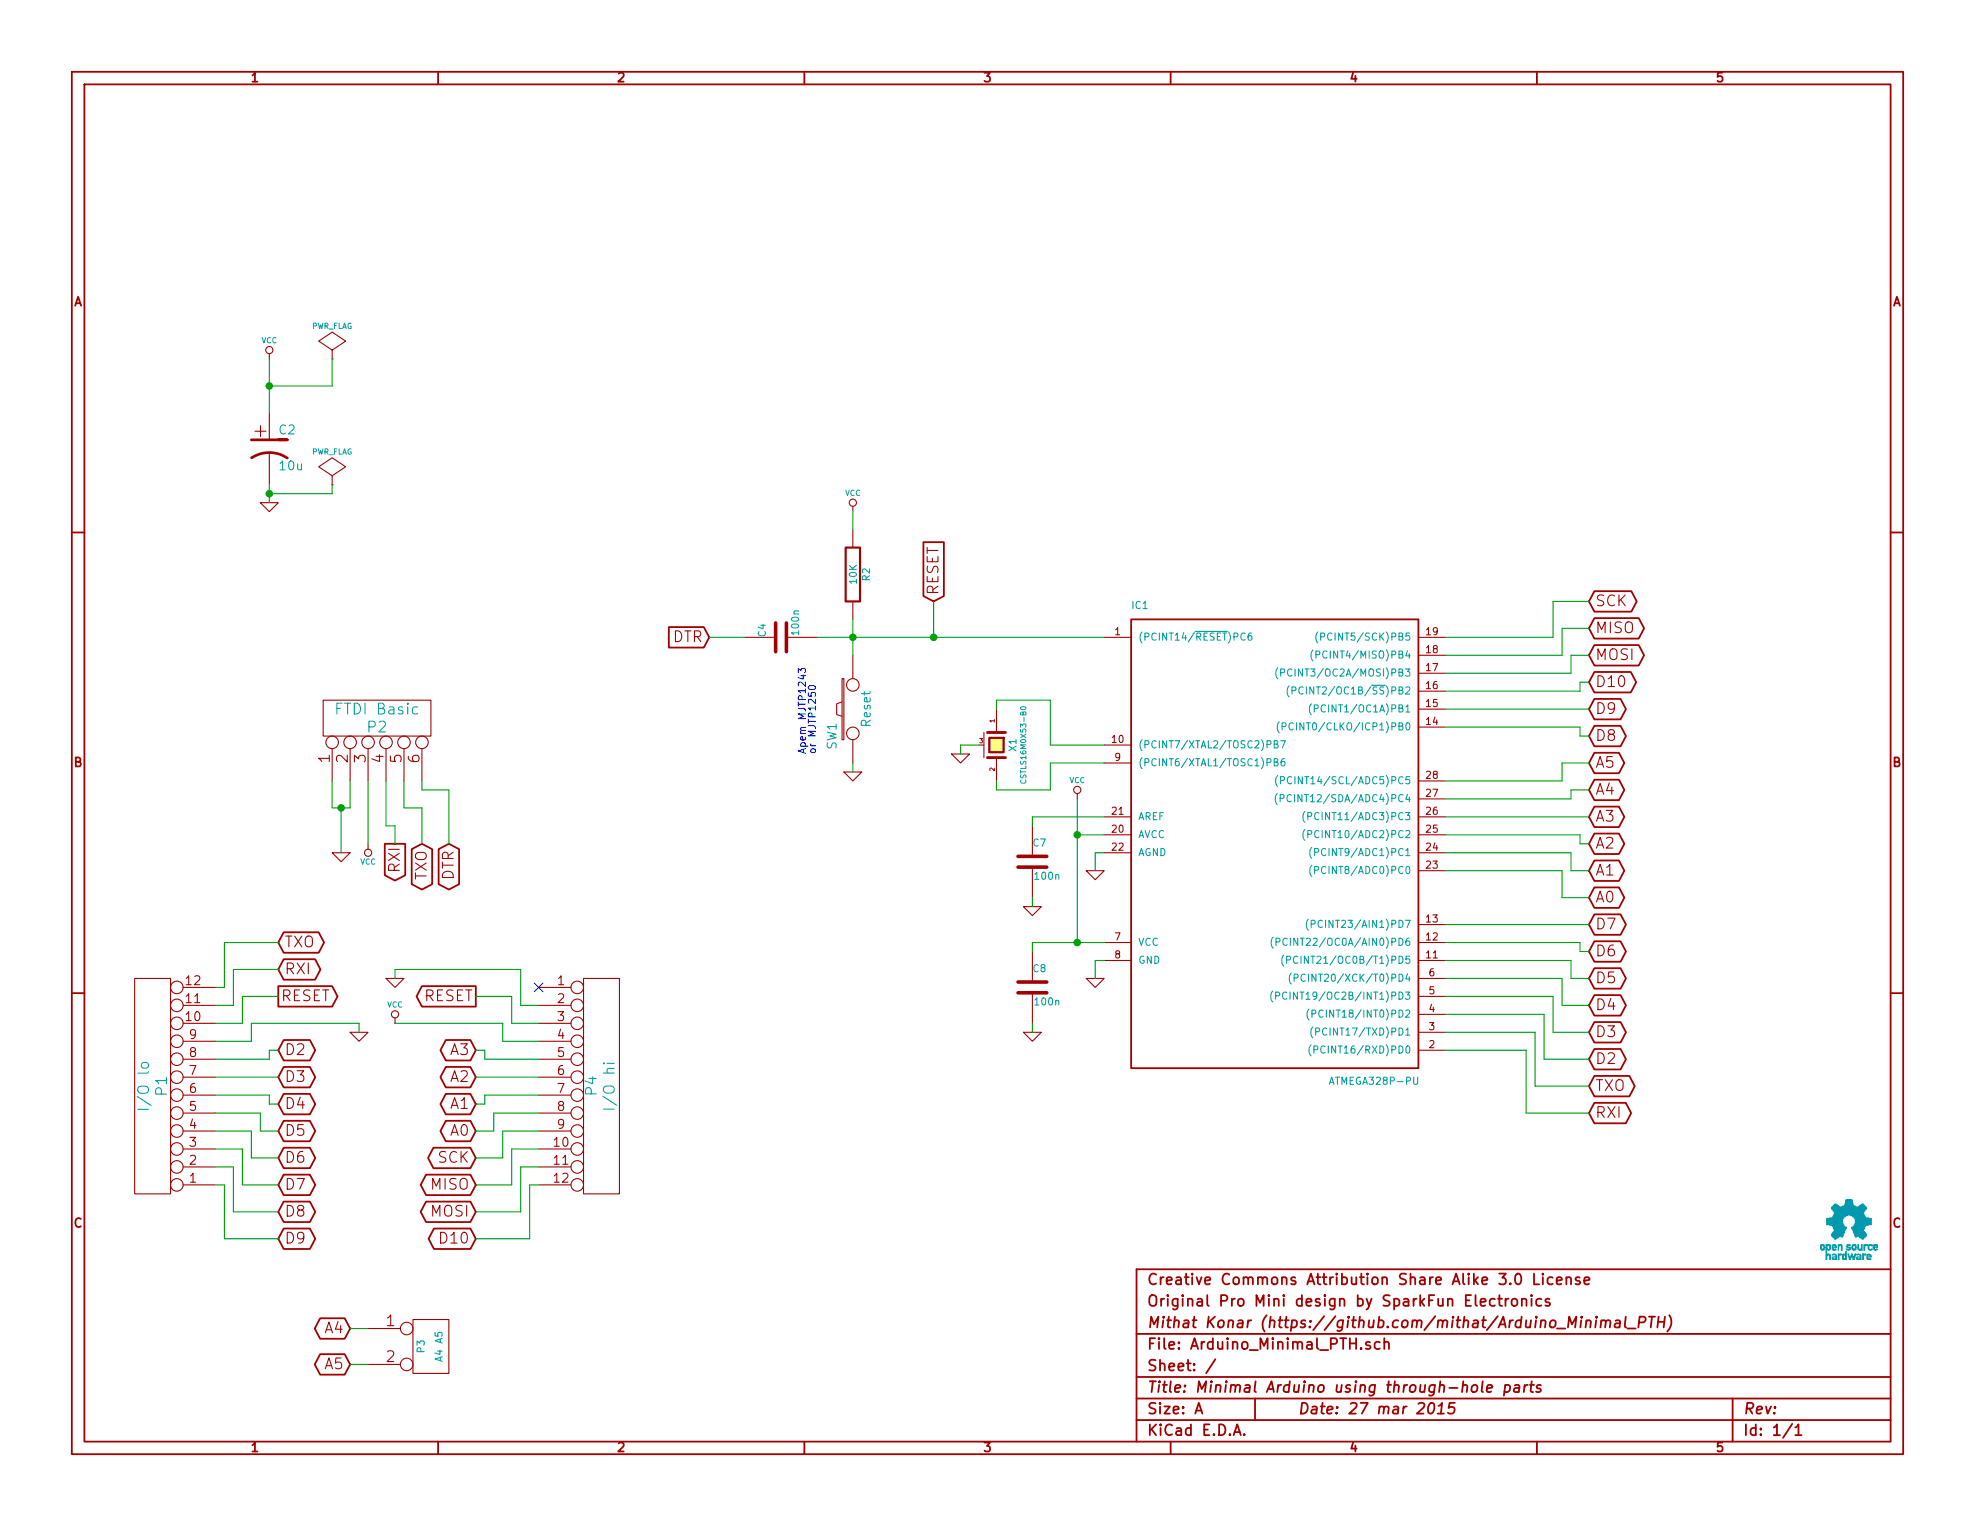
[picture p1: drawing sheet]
EESchema Schematic File Version 2
LIBS:mfk_atmel
LIBS:mfk_vreg
LIBS:power
LIBS:device
LIBS:transistors
LIBS:conn
LIBS:linear
LIBS:regul
LIBS:74xx
LIBS:cmos4000
LIBS:adc-dac
LIBS:memory
LIBS:xilinx
LIBS:special
LIBS:microcontrollers
LIBS:dsp
LIBS:microchip
LIBS:analog_switches
LIBS:motorola
LIBS:texas
LIBS:intel
LIBS:audio
LIBS:interface
LIBS:digital-audio
LIBS:philips
LIBS:display
LIBS:cypress
LIBS:siliconi
LIBS:opto
LIBS:atmel
LIBS:contrib
LIBS:valves
LIBS:Arduino_Minimal_PTH-cache
EELAYER 27 0
EELAYER END
$Descr A 11000 8500
encoding utf-8
Sheet 1 1
Title "Minimal Arduino using through-hole parts"
Date "27 mar 2015"
Rev ""
Comp "Mithat Konar (https://github.com/mithat/Arduino_Minimal_PTH)"
Comment1 "Original Pro Mini design by SparkFun Electronics"
Comment2 "Creative Commons Attribution Share Alike 3.0 License"
Comment3 ""
Comment4 ""
$EndDescr
$Comp
L ATMEGA328P-PU IC1
U 1 1
P 7100 4650
F 0 "IC1" H 6300 5900 40  0000 L BNN
F 1 "ATMEGA328P-PU" H 7400 3250 40  0000 L BNN
F 2 "mfk-DIP-28_300_rnd" H 7050 4650 30  0001 C CIN
F 3 "~" H 7050 4650 60  0000 C CNN
	1    7100 4650
	1    0    0    -1  
$EndComp
$Comp
L GND #PWR01
U 1 1
P 5350 4200
F 0 "#PWR01" H 5350 4200 30  0001 C CNN
F 1 "GND" H 5350 4130 30  0001 C CNN
F 2 "" H 5350 4200 60  0000 C CNN
F 3 "" H 5350 4200 60  0000 C CNN
	1    5350 4200
	1    0    0    -1  
$EndComp
$Comp
L GND #PWR02
U 1 1
P 6100 5450
F 0 "#PWR02" H 6100 5450 30  0001 C CNN
F 1 "GND" H 6100 5380 30  0001 C CNN
F 2 "" H 6100 5450 60  0000 C CNN
F 3 "" H 6100 5450 60  0000 C CNN
	1    6100 5450
	1    0    0    -1  
$EndComp
$Comp
L GND #PWR03
U 1 1
P 6100 4850
F 0 "#PWR03" H 6100 4850 30  0001 C CNN
F 1 "GND" H 6100 4780 30  0001 C CNN
F 2 "" H 6100 4850 60  0000 C CNN
F 3 "" H 6100 4850 60  0000 C CNN
	1    6100 4850
	1    0    0    -1  
$EndComp
$Comp
L C C7
U 1 1
P 5750 4800
F 0 "C7" H 5750 4900 40  0000 L CNN
F 1 "100n" H 5756 4715 40  0000 L CNN
F 2 "mfk-C_4.0_2.5_2.5_0.5" H 5788 4650 30  0001 C CNN
F 3 "~" H 5750 4800 60  0000 C CNN
	1    5750 4800
	1    0    0    -1  
$EndComp
$Comp
L GND #PWR04
U 1 1
P 5750 5050
F 0 "#PWR04" H 5750 5050 30  0001 C CNN
F 1 "GND" H 5750 4980 30  0001 C CNN
F 2 "" H 5750 5050 60  0000 C CNN
F 3 "" H 5750 5050 60  0000 C CNN
	1    5750 5050
	1    0    0    -1  
$EndComp
$Comp
L C C8
U 1 1
P 5750 5500
F 0 "C8" H 5750 5600 40  0000 L CNN
F 1 "100n" H 5756 5415 40  0000 L CNN
F 2 "mfk-C_4.0_2.5_2.5_0.5" H 5788 5350 30  0001 C CNN
F 3 "~" H 5750 5500 60  0000 C CNN
	1    5750 5500
	1    0    0    -1  
$EndComp
$Comp
L GND #PWR05
U 1 1
P 5750 5750
F 0 "#PWR05" H 5750 5750 30  0001 C CNN
F 1 "GND" H 5750 5680 30  0001 C CNN
F 2 "" H 5750 5750 60  0000 C CNN
F 3 "" H 5750 5750 60  0000 C CNN
	1    5750 5750
	1    0    0    -1  
$EndComp
$Comp
L VCC #PWR06
U 1 1
P 6000 4450
F 0 "#PWR06" H 6000 4550 30  0001 C CNN
F 1 "VCC" H 6000 4550 30  0000 C CNN
F 2 "" H 6000 4450 60  0000 C CNN
F 3 "" H 6000 4450 60  0000 C CNN
	1    6000 4450
	1    0    0    -1  
$EndComp
$Comp
L R R2
U 1 1
P 4750 3200
F 0 "R2" V 4830 3200 40  0000 C CNN
F 1 "10K" V 4757 3201 40  0000 C CNN
F 2 "mfk-R_0.25W_RN55_vert" V 4680 3200 30  0001 C CNN
F 3 "~" H 4750 3200 30  0000 C CNN
	1    4750 3200
	1    0    0    -1  
$EndComp
$Comp
L VCC #PWR07
U 1 1
P 4750 2850
F 0 "#PWR07" H 4750 2950 30  0001 C CNN
F 1 "VCC" H 4750 2950 30  0000 C CNN
F 2 "" H 4750 2850 60  0000 C CNN
F 3 "" H 4750 2850 60  0000 C CNN
	1    4750 2850
	1    0    0    -1  
$EndComp
$Comp
L SW_PUSH SW1
U 1 1
P 4750 3950
F 0 "SW1" H 4900 4060 50  0000 C CNN
F 1 "Reset" H 4750 3870 50  0000 C CNN
F 2 "mfk-SW_PUSH_6x3.5mm" H 4750 3950 60  0001 C CNN
F 3 "~" H 4750 3950 60  0000 C CNN
	1    4750 3950
	0    -1   1    0   
$EndComp
$Comp
L GND #PWR08
U 1 1
P 4750 4300
F 0 "#PWR08" H 4750 4300 30  0001 C CNN
F 1 "GND" H 4750 4230 30  0001 C CNN
F 2 "" H 4750 4300 60  0000 C CNN
F 3 "" H 4750 4300 60  0000 C CNN
	1    4750 4300
	1    0    0    -1  
$EndComp
$Comp
L C C4
U 1 1
P 4350 3550
F 0 "C4" H 4350 3650 40  0000 L CNN
F 1 "100n" H 4356 3465 40  0000 L CNN
F 2 "mfk-C_4.0_2.5_2.5_0.5" H 4388 3400 30  0001 C CNN
F 3 "~" H 4350 3550 60  0000 C CNN
	1    4350 3550
	0    -1   -1   0   
$EndComp
Text GLabel 3950 3550 0    60   Input ~ 0
DTR
$Comp
L CONN_12 P1
U 1 1
P 850 6050
F 0 "P1" V 800 6050 60  0000 C CNN
F 1 "I/O lo" V 900 6050 60  0000 C CNN
F 2 "mfk-SIL-12" H 850 6050 60  0001 C CNN
F 3 "" H 850 6050 60  0000 C CNN
	1    850  6050
	-1   0    0    1   
$EndComp
$Comp
L CONN_6 P2
U 1 1
P 2100 4000
F 0 "P2" V 2050 4000 60  0000 C CNN
F 1 "FTDI Basic" V 2150 4000 60  0000 C CNN
F 2 "mfk-SIL-6" H 2100 4000 60  0001 C CNN
F 3 "" H 2100 4000 60  0000 C CNN
	1    2100 4000
	0    -1   -1   0   
$EndComp
$Comp
L CONN_2 P3
U 1 1
P 2400 7500
F 0 "P3" V 2350 7500 40  0000 C CNN
F 1 "A4 A5" V 2450 7500 40  0000 C CNN
F 2 "mfk-SIL-2" H 2400 7500 60  0001 C CNN
F 3 "" H 2400 7500 60  0000 C CNN
	1    2400 7500
	1    0    0    -1  
$EndComp
$Comp
L CONN_12 P4
U 1 1
P 3350 6050
F 0 "P4" V 3300 6050 60  0000 C CNN
F 1 "I/O hi" V 3400 6050 60  0000 C CNN
F 2 "mfk-SIL-12" H 3350 6050 60  0001 C CNN
F 3 "" H 3350 6050 60  0000 C CNN
	1    3350 6050
	1    0    0    -1  
$EndComp
Text GLabel 2500 4700 3    60   BiDi ~ 0
DTR
Text GLabel 2350 4700 3    60   BiDi ~ 0
TXO
Text GLabel 2200 4700 3    60   Output ~ 0
RXI
Text GLabel 1550 5250 2    60   BiDi ~ 0
TXO
Text GLabel 1550 5400 2    60   BiDi ~ 0
RXI
Text GLabel 1550 5550 2    60   Output ~ 0
RESET
Text GLabel 1550 5850 2    60   BiDi ~ 0
D2
Text GLabel 1550 6000 2    60   BiDi ~ 0
D3
Text GLabel 1550 6150 2    60   BiDi ~ 0
D4
Text GLabel 1550 6300 2    60   BiDi ~ 0
D5
Text GLabel 1550 6450 2    60   BiDi ~ 0
D6
Text GLabel 1550 6600 2    60   BiDi ~ 0
D7
Text GLabel 1550 6750 2    60   BiDi ~ 0
D8
Text GLabel 1550 6900 2    60   BiDi ~ 0
D9
Text GLabel 2650 5550 0    60   Output ~ 0
RESET
Text GLabel 2650 5850 0    60   BiDi ~ 0
A3
Text GLabel 2650 6000 0    60   BiDi ~ 0
A2
Text GLabel 2650 6150 0    60   BiDi ~ 0
A1
Text GLabel 2650 6300 0    60   BiDi ~ 0
A0
Text GLabel 2650 6450 0    60   BiDi ~ 0
SCK
Text GLabel 2650 6600 0    60   BiDi ~ 0
MISO
Text GLabel 2650 6750 0    60   BiDi ~ 0
MOSI
Text GLabel 2650 6900 0    60   BiDi ~ 0
D10
Text GLabel 1950 7400 0    60   BiDi ~ 0
A4
Text GLabel 1950 7600 0    60   BiDi ~ 0
A5
Text GLabel 5200 3350 1    60   Input ~ 0
RESET
$Comp
L VCC #PWR09
U 1 1
P 2050 4700
F 0 "#PWR09" H 2050 4800 30  0001 C CNN
F 1 "VCC" H 2050 4800 30  0000 C CNN
F 2 "" H 2050 4700 60  0000 C CNN
F 3 "" H 2050 4700 60  0000 C CNN
	1    2050 4700
	1    0    0    1   
$EndComp
$Comp
L GND #PWR010
U 1 1
P 1900 4750
F 0 "#PWR010" H 1900 4750 30  0001 C CNN
F 1 "GND" H 1900 4680 30  0001 C CNN
F 2 "" H 1900 4750 60  0000 C CNN
F 3 "" H 1900 4750 60  0000 C CNN
	1    1900 4750
	-1   0    0    -1  
$EndComp
$Comp
L GND #PWR011
U 1 1
P 2000 5750
F 0 "#PWR011" H 2000 5750 30  0001 C CNN
F 1 "GND" H 2000 5680 30  0001 C CNN
F 2 "" H 2000 5750 60  0000 C CNN
F 3 "" H 2000 5750 60  0000 C CNN
	1    2000 5750
	1    0    0    -1  
$EndComp
$Comp
L VCC #PWR012
U 1 1
P 2200 5700
F 0 "#PWR012" H 2200 5800 30  0001 C CNN
F 1 "VCC" H 2200 5800 30  0000 C CNN
F 2 "" H 2200 5700 60  0000 C CNN
F 3 "" H 2200 5700 60  0000 C CNN
	1    2200 5700
	1    0    0    -1  
$EndComp
$Comp
L GND #PWR013
U 1 1
P 2200 5450
F 0 "#PWR013" H 2200 5450 30  0001 C CNN
F 1 "GND" H 2200 5380 30  0001 C CNN
F 2 "" H 2200 5450 60  0000 C CNN
F 3 "" H 2200 5450 60  0000 C CNN
	1    2200 5450
	1    0    0    -1  
$EndComp
Text GLabel 8850 4850 2    60   BiDi ~ 0
A1
Text GLabel 8850 4700 2    60   BiDi ~ 0
A2
Text GLabel 8850 4550 2    60   BiDi ~ 0
A3
Text GLabel 8850 4400 2    60   BiDi ~ 0
A4
Text GLabel 8850 4250 2    60   BiDi ~ 0
A5
Text GLabel 8850 5000 2    60   BiDi ~ 0
A0
Text GLabel 8850 3500 2    60   BiDi ~ 0
MISO
Text GLabel 8850 3650 2    60   BiDi ~ 0
MOSI
Text GLabel 8850 3800 2    60   BiDi ~ 0
D10
Text GLabel 8850 3950 2    60   BiDi ~ 0
D9
Text GLabel 8850 4100 2    60   BiDi ~ 0
D8
Text GLabel 8850 3350 2    60   BiDi ~ 0
SCK
Text GLabel 8850 5150 2    60   BiDi ~ 0
D7
Text GLabel 8850 5300 2    60   BiDi ~ 0
D6
Text GLabel 8850 5450 2    60   BiDi ~ 0
D5
Text GLabel 8850 5600 2    60   BiDi ~ 0
D4
Text GLabel 8850 5750 2    60   BiDi ~ 0
D3
Text GLabel 8850 5900 2    60   BiDi ~ 0
D2
Text GLabel 8850 6050 2    60   BiDi ~ 0
TXO
Text GLabel 8850 6200 2    60   BiDi ~ 0
RXI
EndData
$EndBitmap
$Comp
L CP1 C2
U 1 1
P 1500 2500
F 0 "C2" H 1550 2600 50  0000 L CNN
F 1 "10u" H 1550 2400 50  0000 L CNN
F 2 "mfk-CRP_4.0_2.5_0.5" H 1500 2500 60  0001 C CNN
F 3 "Nichicon UMA0J100MCD2" H 1500 2500 60  0001 C CNN
	1    1500 2500
	1    0    0    -1  
$EndComp
$Comp
L GND #PWR016
U 1 1
P 1500 2800
F 0 "#PWR016" H 1500 2800 30  0001 C CNN
F 1 "GND" H 1500 2730 30  0001 C CNN
F 2 "" H 1500 2800 60  0000 C CNN
F 3 "" H 1500 2800 60  0000 C CNN
	1    1500 2800
	1    0    0    -1  
$EndComp
$Comp
L VCC #PWR017
U 1 1
P 1500 2000
F 0 "#PWR017" H 1500 2100 30  0001 C CNN
F 1 "VCC" H 1500 2100 30  0000 C CNN
F 2 "" H 1500 2000 60  0000 C CNN
F 3 "" H 1500 2000 60  0000 C CNN
	1    1500 2000
	1    0    0    -1  
$EndComp
$Comp
L PWR_FLAG #FLG018
U 1 1
P 1850 2700
F 0 "#FLG018" H 1850 2795 30  0001 C CNN
F 1 "PWR_FLAG" H 1850 2880 30  0000 C CNN
F 2 "" H 1850 2700 60  0000 C CNN
F 3 "" H 1850 2700 60  0000 C CNN
	1    1850 2700
	1    0    0    -1  
$EndComp
Text Notes 4500 4200 1    40   ~ 0
Apem MJTP1243 \nor MJTP1250
$Comp
L CRYSTAL_SMD X1
U 1 1
P 5550 4150
F 0 "X1" H 5550 4240 40  0000 C CNN
F 1 "CSTLS16M0X53-B0" H 5550 4300 30  0000 C CNN
F 2 "mfk-Murata-CSTLS_X" H 5550 4150 60  0001 C CNN
F 3 "~" H 5550 4150 60  0000 C CNN
	1    5550 4150
	0    1    1    0   
$EndComp
Wire Wire Line
	5550 4400 5850 4400
Wire Wire Line
	5450 4150 5350 4150
Wire Wire Line
	5350 4150 5350 4200
Wire Wire Line
	6100 4850 6100 4750
Wire Wire Line
	6100 4750 6150 4750
Wire Wire Line
	6150 5350 6100 5350
Wire Wire Line
	6100 5350 6100 5450
Wire Wire Line
	6150 4550 5750 4550
Wire Wire Line
	5750 4550 5750 4600
Wire Wire Line
	5750 5050 5750 5000
Wire Wire Line
	5750 5250 6150 5250
Wire Wire Line
	6000 4450 6000 5250
Wire Wire Line
	6000 4650 6150 4650
Connection ~ 6000 5250
Wire Wire Line
	5750 5750 5750 5700
Connection ~ 6000 4650
Wire Wire Line
	5850 4400 5850 4250
Wire Wire Line
	5850 4250 6150 4250
Wire Wire Line
	6150 4150 5850 4150
Wire Wire Line
	4750 2850 4750 2950
Wire Wire Line
	4750 3450 4750 3650
Wire Wire Line
	4550 3550 6150 3550
Connection ~ 4750 3550
Wire Wire Line
	4750 4300 4750 4250
Wire Wire Line
	4150 3550 3950 3550
Wire Wire Line
	2500 4700 2500 4400
Wire Wire Line
	2500 4400 2350 4400
Wire Wire Line
	2350 4400 2350 4350
Wire Wire Line
	1850 4350 1850 4500
Wire Wire Line
	1850 4500 1950 4500
Wire Wire Line
	1950 4500 1950 4350
Wire Wire Line
	2350 4500 2350 4700
Wire Wire Line
	2350 4500 2250 4500
Wire Wire Line
	2250 4500 2250 4350
Wire Wire Line
	2200 4700 2200 4600
Wire Wire Line
	2200 4600 2150 4600
Wire Wire Line
	2150 4600 2150 4350
Wire Wire Line
	2050 4350 2050 4700
Wire Wire Line
	1550 6150 1500 6150
Wire Wire Line
	1500 6150 1500 6100
Wire Wire Line
	1500 6100 1200 6100
Wire Wire Line
	1550 6000 1200 6000
Wire Wire Line
	1200 5900 1500 5900
Wire Wire Line
	1500 5900 1500 5850
Wire Wire Line
	1500 5850 1550 5850
Wire Wire Line
	1550 6300 1450 6300
Wire Wire Line
	1450 6300 1450 6200
Wire Wire Line
	1450 6200 1200 6200
Wire Wire Line
	1550 6450 1400 6450
Wire Wire Line
	1400 6450 1400 6300
Wire Wire Line
	1400 6300 1200 6300
Wire Wire Line
	1550 6600 1350 6600
Wire Wire Line
	1350 6600 1350 6400
Wire Wire Line
	1350 6400 1200 6400
Wire Wire Line
	1550 6750 1300 6750
Wire Wire Line
	1300 6750 1300 6500
Wire Wire Line
	1300 6500 1200 6500
Wire Wire Line
	1550 6900 1250 6900
Wire Wire Line
	1250 6900 1250 6600
Wire Wire Line
	1250 6600 1200 6600
Wire Wire Line
	1400 5700 2000 5700
Wire Wire Line
	1400 5700 1400 5800
Wire Wire Line
	1400 5800 1200 5800
Wire Wire Line
	1550 5550 1350 5550
Wire Wire Line
	1350 5550 1350 5700
Wire Wire Line
	1350 5700 1200 5700
Wire Wire Line
	1550 5400 1300 5400
Wire Wire Line
	1300 5400 1300 5600
Wire Wire Line
	1300 5600 1200 5600
Wire Wire Line
	1550 5250 1250 5250
Wire Wire Line
	1250 5250 1250 5500
Wire Wire Line
	1250 5500 1200 5500
Wire Wire Line
	2650 6150 2700 6150
Wire Wire Line
	2700 6150 2700 6100
Wire Wire Line
	2700 6100 3000 6100
Wire Wire Line
	2650 6000 3000 6000
Wire Wire Line
	3000 5900 2700 5900
Wire Wire Line
	2700 5900 2700 5850
Wire Wire Line
	2700 5850 2650 5850
Wire Wire Line
	2650 6300 2750 6300
Wire Wire Line
	2750 6300 2750 6200
Wire Wire Line
	2750 6200 3000 6200
Wire Wire Line
	2650 6450 2800 6450
Wire Wire Line
	2800 6450 2800 6300
Wire Wire Line
	2800 6300 3000 6300
Wire Wire Line
	2650 6600 2850 6600
Wire Wire Line
	2850 6600 2850 6400
Wire Wire Line
	2850 6400 3000 6400
Wire Wire Line
	2650 6750 2900 6750
Wire Wire Line
	2900 6750 2900 6500
Wire Wire Line
	2900 6500 3000 6500
Wire Wire Line
	2650 6900 2950 6900
Wire Wire Line
	2950 6900 2950 6600
Wire Wire Line
	2950 6600 3000 6600
Wire Wire Line
	2200 5700 2800 5700
Wire Wire Line
	2800 5700 2800 5800
Wire Wire Line
	2800 5800 3000 5800
Wire Wire Line
	2650 5550 2850 5550
Wire Wire Line
	2850 5550 2850 5700
Wire Wire Line
	2850 5700 3000 5700
Wire Wire Line
	2200 5400 2900 5400
Wire Wire Line
	2900 5400 2900 5600
Wire Wire Line
	2900 5600 3000 5600
Wire Wire Line
	1950 7400 2050 7400
Wire Wire Line
	1950 7600 2050 7600
Wire Wire Line
	5200 3350 5200 3550
Connection ~ 5200 3550
Wire Wire Line
	1900 4750 1900 4500
Connection ~ 1900 4500
Wire Wire Line
	2000 5700 2000 5750
Wire Wire Line
	2200 5400 2200 5450
Wire Wire Line
	8750 4400 8850 4400
Wire Wire Line
	8050 4550 8850 4550
Wire Wire Line
	8700 4250 8850 4250
Wire Wire Line
	8050 4450 8750 4450
Wire Wire Line
	8750 4450 8750 4400
Wire Wire Line
	8700 4350 8050 4350
Wire Wire Line
	8050 4650 8800 4650
Wire Wire Line
	8800 4650 8800 4700
Wire Wire Line
	8800 4700 8850 4700
Wire Wire Line
	8850 4850 8750 4850
Wire Wire Line
	8750 4850 8750 4750
Wire Wire Line
	8750 4750 8050 4750
Wire Wire Line
	8050 4850 8700 4850
Wire Wire Line
	8700 4850 8700 5000
Wire Wire Line
	8700 5000 8850 5000
Wire Wire Line
	8050 3750 8750 3750
Wire Wire Line
	8050 3650 8700 3650
Wire Wire Line
	8050 3550 8650 3550
Wire Wire Line
	8050 3950 8850 3950
Wire Wire Line
	8050 4050 8800 4050
Wire Wire Line
	8700 4350 8700 4250
Wire Wire Line
	8800 4050 8800 4100
Wire Wire Line
	8800 4100 8850 4100
Wire Wire Line
	8050 3850 8800 3850
Wire Wire Line
	8800 3850 8800 3800
Wire Wire Line
	8800 3800 8850 3800
Wire Wire Line
	8750 3750 8750 3650
Wire Wire Line
	8750 3650 8850 3650
Wire Wire Line
	8700 3650 8700 3500
Wire Wire Line
	8700 3500 8850 3500
Wire Wire Line
	8650 3550 8650 3350
Wire Wire Line
	8650 3350 8850 3350
Wire Wire Line
	8850 5150 8050 5150
Wire Wire Line
	8050 5250 8800 5250
Wire Wire Line
	8800 5250 8800 5300
Wire Wire Line
	8800 5300 8850 5300
Wire Wire Line
	8850 5450 8750 5450
Wire Wire Line
	8750 5450 8750 5350
Wire Wire Line
	8750 5350 8050 5350
Wire Wire Line
	8050 5450 8700 5450
Wire Wire Line
	8700 5450 8700 5600
Wire Wire Line
	8700 5600 8850 5600
Wire Wire Line
	8850 5750 8650 5750
Wire Wire Line
	8650 5750 8650 5550
Wire Wire Line
	8650 5550 8050 5550
Wire Wire Line
	8050 5650 8600 5650
Wire Wire Line
	8600 5650 8600 5900
Wire Wire Line
	8600 5900 8850 5900
Wire Wire Line
	8050 5750 8550 5750
Wire Wire Line
	8550 5750 8550 6050
Wire Wire Line
	8550 6050 8850 6050
Wire Wire Line
	8850 6200 8500 6200
Wire Wire Line
	8500 6200 8500 5850
Wire Wire Line
	8500 5850 8050 5850
Wire Wire Line
	5750 5300 5750 5250
Wire Wire Line
	1500 2700 1500 2800
Wire Wire Line
	1500 2000 1500 2300
Wire Wire Line
	1500 2750 1850 2750
Wire Wire Line
	1850 2750 1850 2700
Wire Wire Line
	5550 4400 5550 4350
Wire Wire Line
	5550 3950 5550 3900
Wire Wire Line
	5550 3900 5850 3900
Wire Wire Line
	5850 3900 5850 4150
Wire Wire Line
	1500 2150 1850 2150
Connection ~ 1500 2150
$Comp
L PWR_FLAG #FLG019
U 1 1
P 1850 2000
F 0 "#FLG019" H 1850 2095 30  0001 C CNN
F 1 "PWR_FLAG" H 1850 2180 30  0000 C CNN
F 2 "" H 1850 2000 60  0000 C CNN
F 3 "" H 1850 2000 60  0000 C CNN
	1    1850 2000
	1    0    0    -1  
$EndComp
NoConn ~ 3000 5500
Wire Wire Line
	1850 2150 1850 2000
Connection ~ 1500 2750
$EndSCHEMATC
